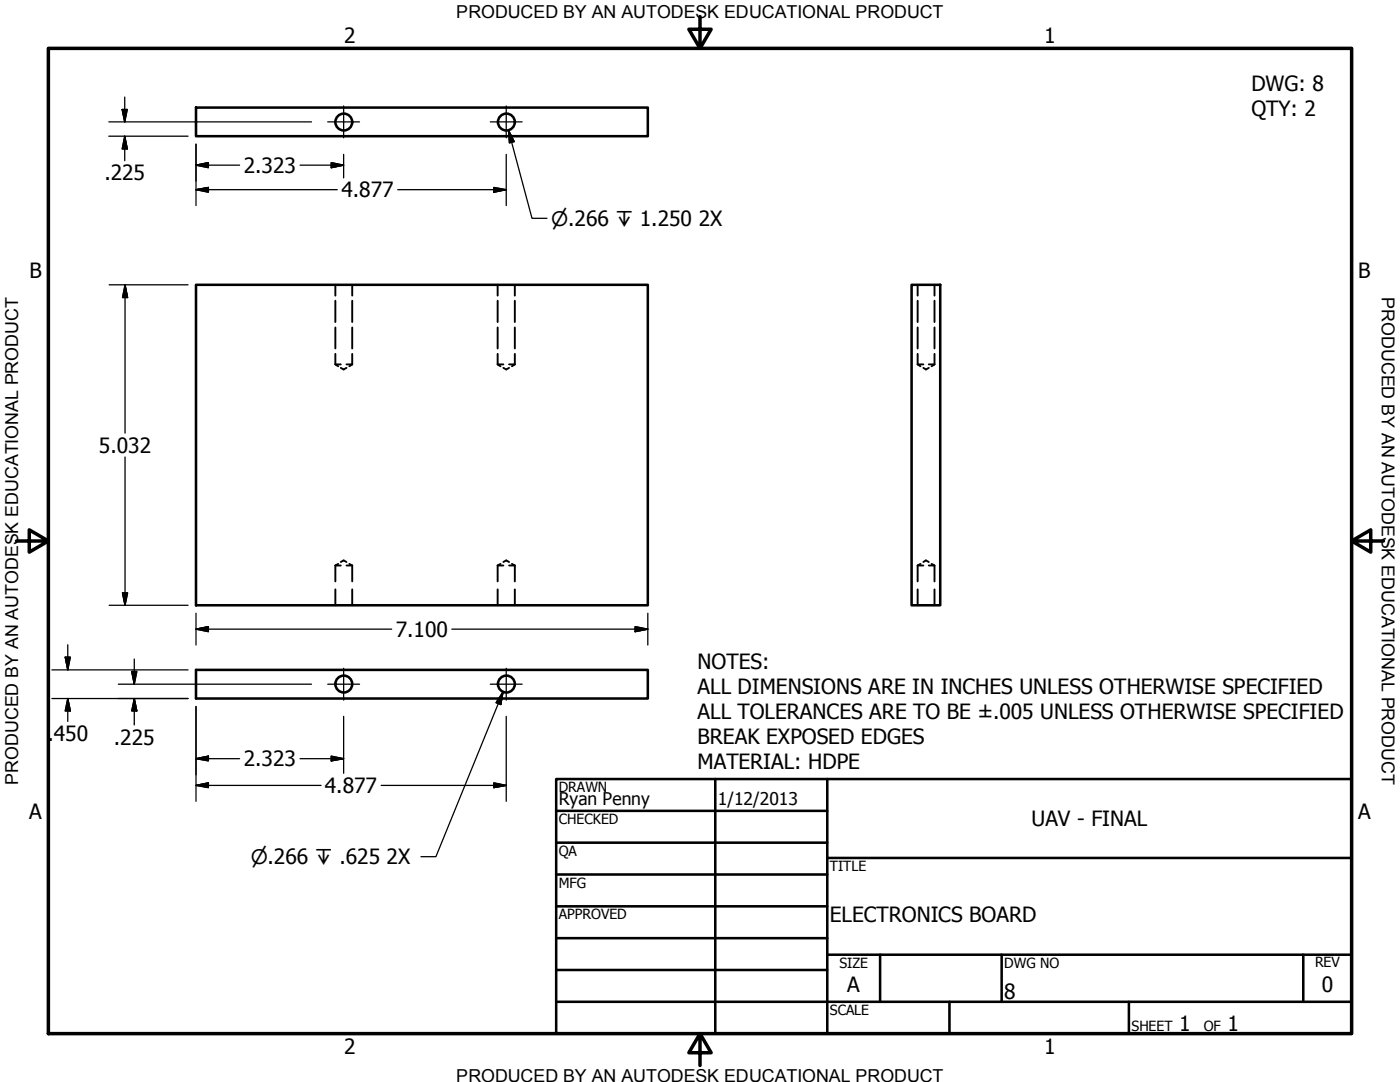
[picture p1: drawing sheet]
<svg xmlns="http://www.w3.org/2000/svg" width="279mm" height="216mm" viewBox="0 0 279 216" stroke-linecap="round" stroke-linejoin="round" font-family="sans-serif">
<!-- layer: Hidden (ANSI) -->
<g fill="none" stroke="#000" stroke-width=".38">
<path d="M66.9 56.8v2.2M70.3 56.8v2.2M99.3 56.8v2.2M102.7 56.8v2.2M183.1 56.8v2.2M186.5 56.8v2.2M66.9 60v4.3M66.9 65.3v4.2M66.9 70.6v2.1M66.9 72.7h1.1M66.9 72.7l.6 .4M68 73.4l.6 .3 .6-.3"/>
<path d="M69.2 72.7h1.1M70.3 60v4.3M70.3 65.3v4.2M70.3 70.6v2.1M70.3 72.7l-.6 .4M99.3 60v4.3M99.3 65.3v4.2M99.3 70.6v2.1M99.3 72.7h1.2M99.3 72.7l.6 .4M100.5 73.4l.5 .3 .6-.3M101.6 72.7h1.1"/>
<path d="M102.7 60v4.3M102.7 65.3v4.2M102.7 70.6v2.1M102.7 72.7l-.5 .4M183.1 72.7h1.2M183.1 60v4.3M183.1 65.3v4.2M183.1 70.6v2.1M183.1 72.7l.6 .4M184.3 73.4l.5 .3 .6-.3M185.4 72.7h1.1M186.5 60v4.3"/>
<path d="M186.5 65.3v4.2M186.5 70.6v2.1M186.5 72.7l-.6 .4M66.9 112.8h1.1M66.9 112.8v3.2M66.9 117.6v3.2M67.5 112.5l-.6 .3M68 112.1l.6-.3 .6 .3M69.2 112.8h1.1M69.7 112.5l.6 .3M70.3 112.8v3.2M70.3 117.6v3.2"/>
<path d="M99.3 112.8h1.2M99.3 112.8v3.2M99.3 117.6v3.2M99.9 112.5l-.6 .3M100.5 112.1l.5-.3 .6 .3M101.6 112.8h1.1M102.2 112.5l.5 .3M102.7 112.8v3.2M102.7 117.6v3.2M183.1 112.8h1.2M183.1 112.8v3.2M183.1 117.6v3.2"/>
<path d="M183.7 112.5l-.6 .3M184.3 112.1l.5-.3 .6 .3M185.4 112.8h1.1M185.9 112.5l.6 .3M186.5 112.8v3.2M186.5 117.6v3.2"/>
</g>
<!-- layer: Visible (ANSI) -->
<g fill="none" stroke="#000" stroke-width=".51">
<path d="M39.1 21.5h90.2v5.7h-90.2zM39.1 56.8h90.2v64h-90.2zM181.9 56.8h5.7v64h-5.7zM39.1 133.7h90.2v5.7h-90.2z"/>
<circle cx="68.6" cy="24.4" r="1.68"/>
<circle cx="101.1" cy="24.4" r="1.68"/>
<circle cx="68.6" cy="136.5" r="1.68"/>
<circle cx="101.1" cy="136.5" r="1.68"/>
</g>
<!-- layer: Border (ANSI) -->
<path d="M9.7 9.7h260v196.5h-260zM139.7 3.3v6.4l-2.2-3.9h4.4l-2.2 3.9M3.3 107.9h6.4l-3.9-2.2v4.5l3.9-2.3M269.7 107.9l3.9 2.3v-4.5l-3.9 2.2h6.4M139.7 206.2l2.2 3.9h-4.4l2.2-3.9v6.4" fill="none" stroke="#000" stroke-width=".7"/>
<!-- layer: Title (ANSI) -->
<g fill="none" stroke="#000" stroke-width=".51">
<path d="M111 155.4h158.7v50.8h-158.7zM142.7 155.4v50.8M165.1 155.4v50.8M111 161.8h54.1M111 168.1h54.1M111 174.5h54.1M165.1 171.2h104.6M111 180.8h54.1M111 187.2h54.1M111 193.5h54.1M111 199.9h158.7M165.1 190.5h104.6"/>
<path d="M175.6 190.5v9.4M189.5 199.9v6.3M199.9 190.5v9.4M225.3 199.9v6.3M260.1 190.5v9.4"/>
</g>
<!-- layer: Center Mark (ANSI) -->
<path d="M65.4 24.3h6.4M68.6 21.1v6.4M97.9 24.3h6.3M101 21.1v6.4M65.4 136.5h6.4M68.6 133.3v6.4M97.9 136.5h6.3M101 133.3v6.4" fill="none" stroke="#000" stroke-width=".25"/>
<!-- layer: Dimension (ANSI) -->
<g fill="none" stroke="#000" stroke-width=".25">
<path d="M24.9 19.4v4.9M21.7 27.2h15.8M21.7 24.3h40.5M24.4 21.8h1l-.5 2.5zM24.9 27.2l.5 2.5h-1zM24.9 27.2v4.9M39.1 33l2.5-.6v1.1zM39.1 37.8l2.5-.4v1zM39.1 28.8v12.2M39.1 33h8.7M39.1 37.8h28.2M59.9 33h8.7"/>
<path d="M66.1 32.4l2.5 .6-2.5 .5zM68.6 30.8v4.7M79.4 37.8h21.6M98.6 37.4l2.4 .4-2.4 .6zM101 30.8v10.2M21.8 56.8h15.7M25 56.8l.5 2.6h-1.1zM25 56.8v29.6M25 91.2v29.6M24.4 118.3h1.1l-.5 2.5zM10.4 133.7h27.1M10.4 139.4h27.1"/>
<path d="M13 131.1h1l-.5 2.6zM13.5 139.4l.5 2.5h-1zM13.5 128.7v5M13.5 139.4v4.6M21.8 120.8h15.7M23.6 136.5h38.6M26.3 134h1l-.5 2.5zM26.8 139.4l.5 2.5h-1zM26.8 131.5v5M26.8 139.4v5.3M39.1 125.5l2.5-.5v1zM39.1 125.5h39.1"/>
<path d="M39.1 122.4v6.3M90.2 125.5h39.1M126.7 125l2.6 .5-2.6 .5zM129.3 122.4v6.3M39.1 151.4l2.5-.5v.9zM39.1 156.7l2.5-.5v1zM39.1 141v18.9M39.1 151.4h8.7M39.1 156.7h25M59.9 151.4h8.7M66.1 150.9l2.5 .5-2.5 .4zM68.6 142.9v11.4"/>
<path d="M76.1 156.7h24.9M98.6 156.2l2.4 .5-2.4 .5zM101 142.9v17"/>
</g>
<g fill="#000" stroke="#000" stroke-width=".25">
<path d="M24.4 21.8l.5 2.5zM24.4 21.8h1l-.5 2.5zM24.9 27.2l.5 2.5zM24.9 27.2l.5 2.5h-1zM39.1 33l2.5-.6zM39.1 33l2.5-.6v1.1zM39.1 37.8l2.5-.4zM39.1 37.8l2.5-.4v1zM66.1 33.5l2.5-.5zM66.1 32.4l2.5 .6-2.5 .5zM98.6 38.4l2.4-.6zM98.6 37.4l2.4 .4-2.4 .6z"/>
<path d="M25 56.8l.5 2.6zM25 56.8l.5 2.6h-1.1zM24.4 118.3l.6 2.5zM24.4 118.3h1.1l-.5 2.5zM13 131.1l.5 2.6zM13 131.1h1l-.5 2.6zM26.3 134l.5 2.5zM26.3 134h1l-.5 2.5zM39.1 125.5l2.5-.5zM39.1 125.5l2.5-.5v1zM126.7 126l2.6-.5zM126.7 125l2.6 .5-2.6 .5z"/>
<path d="M13.5 139.4l.5 2.5zM13.5 139.4l.5 2.5h-1zM26.8 139.4l.5 2.5zM26.8 139.4l.5 2.5h-1zM39.1 151.4l2.5-.5zM39.1 151.4l2.5-.5v.9zM39.1 156.7l2.5-.5zM39.1 156.7l2.5-.5v1zM66.1 151.8l2.5-.4zM66.1 150.9l2.5 .5-2.5 .4zM98.6 157.2l2.4-.5zM98.6 156.2l2.4 .5-2.4 .5z"/>
</g>
<!-- layer: Symbol (ANSI) -->
<path d="M101.5 26l1.1 2.3-.9 .2zM101.5 26l4.7 17.6h3M100.4 138l-.5 2.6-.9-.4zM100.4 138l-13.4 32.9h-3" fill="none" stroke="#000" stroke-width=".25"/>
<path d="M101.5 26l1.1 2.3zM101.5 26l1.1 2.3-.9 .2zM100.4 138l-.5 2.6zM100.4 138l-.5 2.6-.9-.4z" fill="#000" stroke="#000" stroke-width=".25"/>
<g font-size="4.2">
<text x="68.7" y="8.6">2</text>
<text x="208.4" y="8.6">1</text>
<text x="249.7" y="18.1">DWG: 8</text>
<text x="249.7" y="23.1">QTY: 2</text>
<text x="48.6" y="34.5">2.323</text>
<text x="20.8" y="36">.225</text>
<text x="68.1" y="39.4">4.877</text>
<text x="139.4" y="45.1">2X</text>
<text x="5.9" y="55.5">B</text>
<text x="271.1" y="55.5">B</text>
<text x="19.7" y="90.4">5.032</text>
<text x="79" y="127.1">7.100</text>
<text x="139.2" y="133.5">NOTES:</text>
<text x="139.2" y="138.5">ALL DIMENSIONS ARE IN INCHES UNLESS OTHERWISE SPECIFIED</text>
<text x="139.2" y="143.5">ALL TOLERANCES ARE TO BE ±.005 UNLESS OTHERWISE SPECIFIED</text>
<text x="9.5" y="147.8">.</text>
<text x="10.7" y="147.8">450</text>
<text x="22.7" y="148.6">.225</text>
<text x="139.2" y="148.5">BREAK EXPOSED EDGES</text>
<text x="48.6" y="152.9">2.323</text>
<text x="139.2" y="153.5">MATERIAL: HDPE</text>
<text x="64.8" y="158.2">4.877</text>
<text x="5.8" y="163.4">A</text>
<text x="205.9" y="164.8">UAV - FINAL</text>
<text x="271" y="163.4">A</text>
<text x="77.2" y="172.5">2X</text>
<text x="165.6" y="183.9">ELECTRONICS BOARD</text>
<text x="169.1" y="198">A</text>
<text x="263.8" y="198">0</text>
<text x="200.4" y="199.3">8</text>
<text x="235.3" y="205.7">1</text>
<text x="245" y="205.7">1</text>
<text x="68.7" y="210.3">2</text>
<text x="208.4" y="210.3">1</text>
</g>
<g font-size="4">
<text x="110" y="45.1">⌀.266 ↧ 1.250</text>
<text x="50" y="172.5">⌀.266 ↧ .625</text>
</g>
<g font-size="3.6">
<text x="91.1" y="3.6">PRODUCED BY AN AUTODESK EDUCATIONAL PRODUCT</text>
<text x="275.8" y="59.3" transform="rotate(90 275.8 59.3)">PRODUCED BY AN AUTODESK EDUCATIONAL PRODUCT</text>
<text x="3.6" y="156.6" transform="rotate(-90 3.6 156.6)">PRODUCED BY AN AUTODESK EDUCATIONAL PRODUCT</text>
<text x="91.1" y="215.9">PRODUCED BY AN AUTODESK EDUCATIONAL PRODUCT</text>
</g>
<g font-size="3.5">
<text x="111.5" y="160.6">Ryan Penny</text>
<text x="143.3" y="160.7">1/12/2013</text>
</g>
<g font-size="2.8">
<text x="111.5" y="158">DRAWN</text>
<text x="111.5" y="164.4">CHECKED</text>
<text x="111.5" y="170.8">QA</text>
<text x="165.6" y="173.7">TITLE</text>
<text x="111.5" y="177.1">MFG</text>
<text x="111.5" y="183.5">APPROVED</text>
<text x="167.5" y="193.1">SIZE</text>
<text x="200.4" y="193.1">DWG NO</text>
<text x="262.4" y="193">REV</text>
<text x="165.6" y="202.5">SCALE</text>
<text x="225.8" y="205.7">SHEET</text>
<text x="240.2" y="205.7">OF</text>
</g>
</svg>
